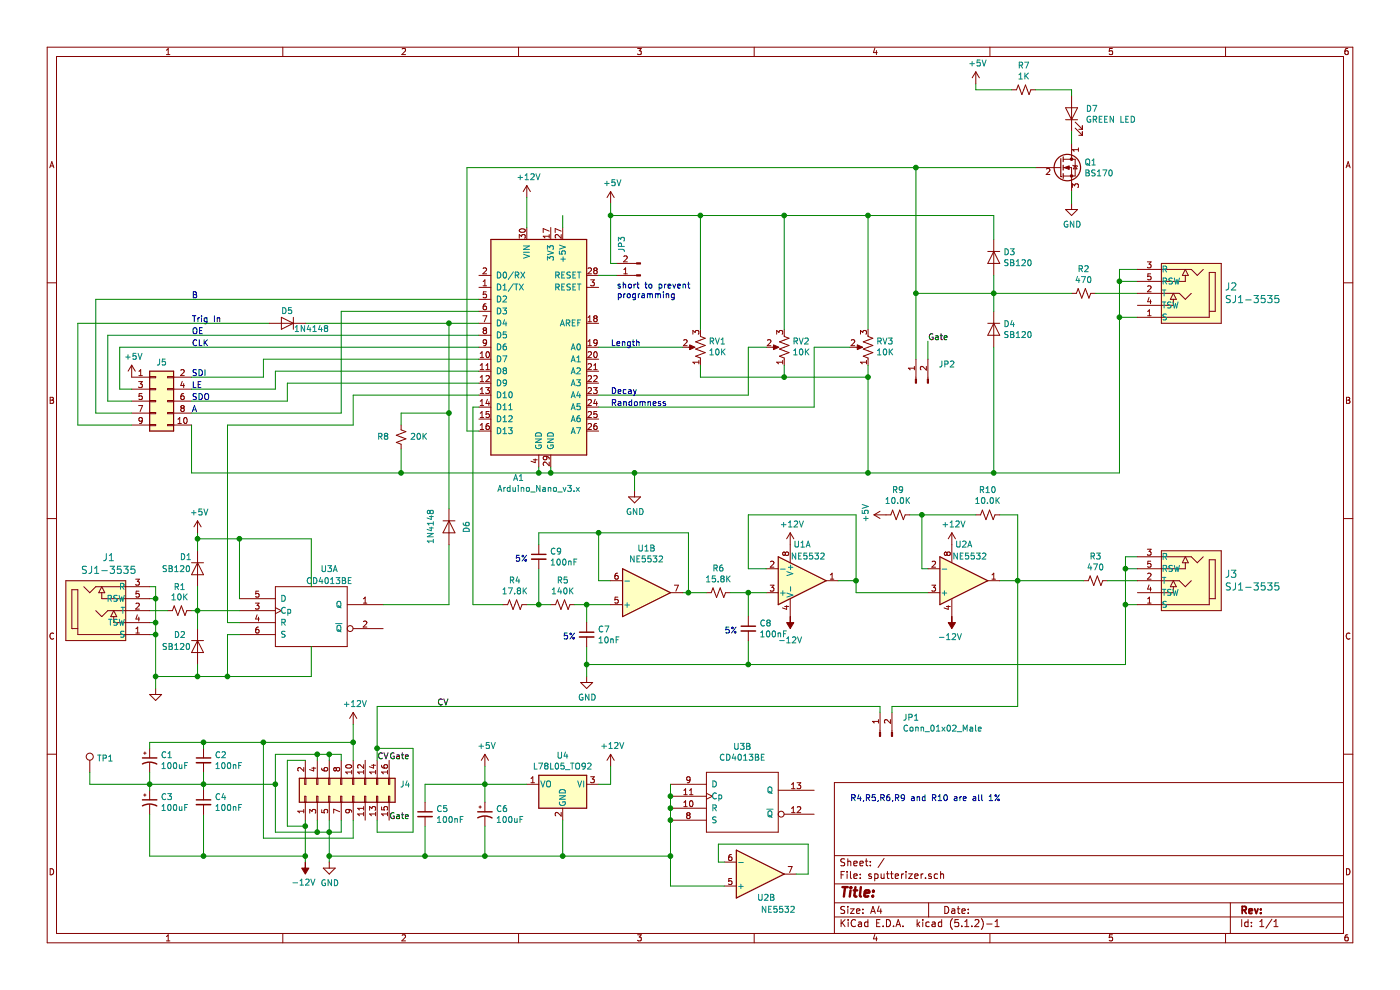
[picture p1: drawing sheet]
EESchema Schematic File Version 4
LIBS:sputterizer-cache
EELAYER 29 0
EELAYER END
$Descr A4 11693 8268
encoding utf-8
Sheet 1 1
Title ""
Date ""
Rev ""
Comp ""
Comment1 ""
Comment2 ""
Comment3 ""
Comment4 ""
$EndDescr
$Comp
L MCU_Module:Arduino_Nano_v3.x A1
U 1 1
P 4500 2900
F 0 "A1" H 4331 1811 50  0000 C CNN
F 1 "Arduino_Nano_v3.x" H 4500 1720 50  0000 C CNN
F 2 "Module:Arduino_Nano" H 4650 1950 50  0001 L CNN
F 3 "http://www.mouser.com/pdfdocs/Gravitech_Arduino_Nano3_0.pdf" H 4500 1900 50  0001 C CNN
F 4 "1050-1001-ND" H 4500 2900 50  0001 C CNN "Digi-Key Part"
	1    4500 2900
	1    0    0    -1  
$EndComp
$Comp
L Device:R_POT_US RV1
U 1 1
P 5850 2900
F 0 "RV1" H 5782 2854 50  0000 R CNN
F 1 "10K" H 5782 2945 50  0000 R CNN
F 2 "panel:Potentiometer_Bourns_PTD901_Single_Horizontal" H 5850 2900 50  0001 C CNN
F 3 "~" H 5850 2900 50  0001 C CNN
F 4 "PTD901-1015K-B103-ND" H 5850 2900 50  0001 C CNN "Digi-Key Part"
	1    5850 2900
	-1   0    0    1   
$EndComp
$Comp
L Device:R_POT_US RV2
U 1 1
P 6550 2900
F 0 "RV2" H 6482 2854 50  0000 R CNN
F 1 "10K" H 6482 2945 50  0000 R CNN
F 2 "panel:Potentiometer_Bourns_PTD901_Single_Horizontal" H 6550 2900 50  0001 C CNN
F 3 "~" H 6550 2900 50  0001 C CNN
F 4 "PTD901-1015K-B103-ND" H 6550 2900 50  0001 C CNN "Digi-Key Part"
	1    6550 2900
	-1   0    0    1   
$EndComp
$Comp
L Device:R_POT_US RV3
U 1 1
P 7250 2900
F 0 "RV3" H 7182 2854 50  0000 R CNN
F 1 "10K" H 7182 2945 50  0000 R CNN
F 2 "panel:Potentiometer_Bourns_PTD901_Single_Horizontal" H 7250 2900 50  0001 C CNN
F 3 "~" H 7250 2900 50  0001 C CNN
F 4 "PTD901-1015K-B103-ND" H 7250 2900 50  0001 C CNN "Digi-Key Part"
	1    7250 2900
	-1   0    0    1   
$EndComp
Wire Wire Line
	5000 2900 5700 2900
$Comp
L power:GND #PWR0101
U 1 1
P 5300 4100
F 0 "#PWR0101" H 5300 3850 50  0001 C CNN
F 1 "GND" H 5305 3927 50  0000 C CNN
F 2 "" H 5300 4100 50  0001 C CNN
F 3 "" H 5300 4100 50  0001 C CNN
	1    5300 4100
	1    0    0    -1  
$EndComp
Wire Wire Line
	6550 3050 6550 3150
Wire Wire Line
	6550 3150 7250 3150
Connection ~ 7250 3150
Wire Wire Line
	7250 3150 7250 3050
Wire Wire Line
	5850 3050 5850 3150
Wire Wire Line
	5850 3150 6550 3150
Connection ~ 6550 3150
Wire Wire Line
	4500 3900 4500 3950
Wire Wire Line
	4500 3950 4600 3950
Connection ~ 7250 3950
Wire Wire Line
	7250 3950 7250 3150
Wire Wire Line
	4600 3900 4600 3950
Connection ~ 4600 3950
Wire Wire Line
	4600 3950 5300 3950
Wire Wire Line
	5850 2750 5850 1800
Wire Wire Line
	5850 1800 5100 1800
Wire Wire Line
	4700 1800 4700 1900
Wire Wire Line
	6550 2750 6550 1800
Wire Wire Line
	6550 1800 5850 1800
Connection ~ 5850 1800
Wire Wire Line
	7250 1800 6550 1800
Connection ~ 6550 1800
Wire Wire Line
	7250 1800 7250 2750
Wire Wire Line
	6400 2900 6250 2900
Wire Wire Line
	6250 2900 6250 3300
Wire Wire Line
	6250 3300 5000 3300
Wire Wire Line
	7100 2900 6800 2900
Wire Wire Line
	6800 2900 6800 3400
Wire Wire Line
	6800 3400 5000 3400
$Comp
L Device:R_Small_US R1
U 1 1
P 1500 5100
F 0 "R1" V 1300 5100 50  0000 C CNN
F 1 "10K" V 1386 5100 50  0000 C CNN
F 2 "Resistor_THT:R_Axial_DIN0207_L6.3mm_D2.5mm_P10.16mm_Horizontal" H 1500 5100 50  0001 C CNN
F 3 "~" H 1500 5100 50  0001 C CNN
F 4 "CF14JT10K0CT-ND" V 1500 5100 50  0001 C CNN "Digi-Key Part"
	1    1500 5100
	0    1    1    0   
$EndComp
$Comp
L Diode:1N4148 D1
U 1 1
P 1650 4750
F 0 "D1" V 1550 4600 50  0000 L CNN
F 1 "SB120" V 1650 4450 50  0000 L CNN
F 2 "Diode_THT:D_DO-35_SOD27_P7.62mm_Horizontal" H 1650 4575 50  0001 C CNN
F 3 "https://assets.nexperia.com/documents/data-sheet/1N4148_1N4448.pdf" H 1650 4750 50  0001 C CNN
F 4 "1N4148-TPMSCT-ND" V 1650 4750 50  0001 C CNN "Digi-Key Part"
	1    1650 4750
	0    1    1    0   
$EndComp
$Comp
L Diode:1N4148 D2
U 1 1
P 1650 5400
F 0 "D2" V 1550 5200 50  0000 L CNN
F 1 "SB120" V 1650 5100 50  0000 L CNN
F 2 "Diode_THT:D_DO-35_SOD27_P7.62mm_Horizontal" H 1650 5225 50  0001 C CNN
F 3 "https://assets.nexperia.com/documents/data-sheet/1N4148_1N4448.pdf" H 1650 5400 50  0001 C CNN
F 4 "1N4148-TPMSCT-ND" V 1650 5400 50  0001 C CNN "Digi-Key Part"
	1    1650 5400
	0    1    1    0   
$EndComp
Connection ~ 4500 3950
Text Notes 5100 2900 0    50   ~ 0
Length
Text Notes 5100 3300 0    50   ~ 0
Decay
Text Notes 5100 3400 0    50   ~ 0
Randomness
Text Notes 1600 2700 0    50   ~ 0
Trig In
$Comp
L Device:R_Small_US R2
U 1 1
P 9050 2450
F 0 "R2" V 8845 2450 50  0000 C CNN
F 1 "470" V 8936 2450 50  0000 C CNN
F 2 "Resistor_THT:R_Axial_DIN0207_L6.3mm_D2.5mm_P10.16mm_Horizontal" H 9050 2450 50  0001 C CNN
F 3 "~" H 9050 2450 50  0001 C CNN
F 4 "CF14JT470RCT-ND" V 9050 2450 50  0001 C CNN "Digi-Key Part"
	1    9050 2450
	0    1    1    0   
$EndComp
Wire Wire Line
	3900 1400 7650 1400
Wire Wire Line
	7650 1400 7650 2450
Wire Wire Line
	7650 2450 8300 2450
Wire Wire Line
	9150 2450 9500 2450
Wire Wire Line
	9500 2650 9350 2650
Wire Wire Line
	9350 2650 9350 3950
Wire Wire Line
	9350 3950 8300 3950
$Comp
L Diode:1N4148 D3
U 1 1
P 8300 2150
F 0 "D3" V 8254 2229 50  0000 L CNN
F 1 "SB120" V 8345 2229 50  0000 L CNN
F 2 "Diode_THT:D_DO-35_SOD27_P7.62mm_Horizontal" H 8300 1975 50  0001 C CNN
F 3 "https://assets.nexperia.com/documents/data-sheet/1N4148_1N4448.pdf" H 8300 2150 50  0001 C CNN
F 4 "1N4148-TPMSCT-ND" V 8300 2150 50  0001 C CNN "Digi-Key Part"
	1    8300 2150
	0    1    1    0   
$EndComp
$Comp
L Diode:1N4148 D4
U 1 1
P 8300 2750
F 0 "D4" V 8254 2829 50  0000 L CNN
F 1 "SB120" V 8345 2829 50  0000 L CNN
F 2 "Diode_THT:D_DO-35_SOD27_P7.62mm_Horizontal" H 8300 2575 50  0001 C CNN
F 3 "https://assets.nexperia.com/documents/data-sheet/1N4148_1N4448.pdf" H 8300 2750 50  0001 C CNN
F 4 "1N4148-TPMSCT-ND" V 8300 2750 50  0001 C CNN "Digi-Key Part"
	1    8300 2750
	0    1    1    0   
$EndComp
Wire Wire Line
	8300 1800 8300 2000
Wire Wire Line
	8300 2300 8300 2450
Connection ~ 8300 2450
Wire Wire Line
	8300 2450 8950 2450
Wire Wire Line
	8300 2600 8300 2450
Wire Wire Line
	8300 2900 8300 3950
Connection ~ 8300 3950
Wire Wire Line
	8300 3950 7250 3950
$Comp
L Device:R_Small_US R3
U 1 1
P 9150 4850
F 0 "R3" V 8945 4850 50  0000 C CNN
F 1 "470" V 9036 4850 50  0000 C CNN
F 2 "Resistor_THT:R_Axial_DIN0207_L6.3mm_D2.5mm_P10.16mm_Horizontal" H 9150 4850 50  0001 C CNN
F 3 "~" H 9150 4850 50  0001 C CNN
F 4 "CF14JT470RCT-ND" V 9150 4850 50  0001 C CNN "Digi-Key Part"
	1    9150 4850
	0    1    1    0   
$EndComp
Wire Wire Line
	9400 5050 9400 5550
$Comp
L Amplifier_Operational:NE5532 U1
U 1 1
P 6700 4850
F 0 "U1" H 6700 4550 50  0000 C CNN
F 1 "NE5532" H 6750 4650 50  0000 C CNN
F 2 "Package_DIP:DIP-8_W7.62mm" H 6700 4850 50  0001 C CNN
F 3 "http://www.ti.com/lit/ds/symlink/ne5532.pdf" H 6700 4850 50  0001 C CNN
F 4 "296-16995-5-ND" H 6700 4850 50  0001 C CNN "Digi-Key Part"
	1    6700 4850
	1    0    0    1   
$EndComp
Wire Wire Line
	7000 4850 7150 4850
Wire Wire Line
	6400 4750 6250 4750
Wire Wire Line
	6250 4300 7150 4300
Wire Wire Line
	7150 4300 7150 4850
$Comp
L Device:R_Small_US R6
U 1 1
P 6000 4950
F 0 "R6" V 5795 4950 50  0000 C CNN
F 1 "15.8K" V 5886 4950 50  0000 C CNN
F 2 "Resistor_THT:R_Axial_DIN0207_L6.3mm_D2.5mm_P10.16mm_Horizontal" H 6000 4950 50  0001 C CNN
F 3 "~" H 6000 4950 50  0001 C CNN
F 4 "BC4574CT-ND" V 6000 4950 50  0001 C CNN "Digi-Key Part"
	1    6000 4950
	0    1    1    0   
$EndComp
Wire Wire Line
	6100 4950 6250 4950
Wire Wire Line
	5700 4950 5750 4950
Wire Wire Line
	6250 5150 6250 4950
Connection ~ 6250 4950
Wire Wire Line
	6250 4950 6400 4950
$Comp
L Device:C_Small C9
U 1 1
P 4500 4650
F 0 "C9" H 4592 4696 50  0000 L CNN
F 1 "100nF" H 4592 4605 50  0000 L CNN
F 2 "Capacitor_THT:C_Rect_L7.2mm_W2.5mm_P5.00mm_FKS2_FKP2_MKS2_MKP2" H 4500 4650 50  0001 C CNN
F 3 "https://content.kemet.com/datasheets/KEM_F3101_R82.pdf" H 4500 4650 50  0001 C CNN
F 4 "399-5444-1-ND" H 4500 4650 50  0001 C CNN "Digi-Key Part"
	1    4500 4650
	1    0    0    -1  
$EndComp
Wire Wire Line
	5100 5050 4900 5050
Wire Wire Line
	4900 5050 4900 5200
$Comp
L Device:R_Small_US R5
U 1 1
P 4700 5050
F 0 "R5" V 4495 5050 50  0000 C CNN
F 1 "140K" V 4586 5050 50  0000 C CNN
F 2 "Resistor_THT:R_Axial_DIN0207_L6.3mm_D2.5mm_P10.16mm_Horizontal" H 4700 5050 50  0001 C CNN
F 3 "~" H 4700 5050 50  0001 C CNN
F 4 "BC3995CT-ND" V 4700 5050 50  0001 C CNN "Digi-Key Part"
	1    4700 5050
	0    1    1    0   
$EndComp
$Comp
L Device:R_Small_US R4
U 1 1
P 4300 5050
F 0 "R4" V 4095 5050 50  0000 C CNN
F 1 "17.8K" V 4186 5050 50  0000 C CNN
F 2 "Resistor_THT:R_Axial_DIN0207_L6.3mm_D2.5mm_P10.16mm_Horizontal" H 4300 5050 50  0001 C CNN
F 3 "~" H 4300 5050 50  0001 C CNN
F 4 "PPC17.8KXCT-ND" V 4300 5050 50  0001 C CNN "Digi-Key Part"
	1    4300 5050
	0    1    1    0   
$EndComp
Wire Wire Line
	5750 4950 5750 4450
Wire Wire Line
	5750 4450 5000 4450
Wire Wire Line
	5000 4450 5000 4850
Wire Wire Line
	5000 4850 5100 4850
Connection ~ 5750 4950
Wire Wire Line
	5750 4950 5900 4950
Wire Wire Line
	4500 4550 4500 4450
Wire Wire Line
	4500 4450 5000 4450
Connection ~ 5000 4450
Wire Wire Line
	4400 5050 4500 5050
Wire Wire Line
	4500 4750 4500 5050
Connection ~ 4500 5050
Wire Wire Line
	4500 5050 4600 5050
Wire Wire Line
	4800 5050 4900 5050
Connection ~ 4900 5050
Wire Wire Line
	3950 5050 4200 5050
Wire Wire Line
	4900 5550 4900 5400
Wire Wire Line
	4900 5550 6250 5550
Wire Wire Line
	6250 5350 6250 5550
Connection ~ 6250 5550
$Comp
L Transistor_FET:BS170 Q1
U 1 1
P 8850 1400
F 0 "Q1" H 9056 1446 50  0000 L CNN
F 1 "BS170" H 9056 1355 50  0000 L CNN
F 2 "Package_TO_SOT_THT:TO-92L_Inline_Wide" H 9050 1325 50  0001 L CIN
F 3 "http://www.fairchildsemi.com/ds/BS/BS170.pdf" H 8850 1400 50  0001 L CNN
F 4 "BS170-D75ZCT-ND" H 8850 1400 50  0001 C CNN "Digi-Key Part"
	1    8850 1400
	1    0    0    -1  
$EndComp
Wire Wire Line
	7650 1400 8650 1400
Connection ~ 7650 1400
$Comp
L power:GND #PWR0105
U 1 1
P 8950 1700
F 0 "#PWR0105" H 8950 1450 50  0001 C CNN
F 1 "GND" H 8955 1527 50  0000 C CNN
F 2 "" H 8950 1700 50  0001 C CNN
F 3 "" H 8950 1700 50  0001 C CNN
	1    8950 1700
	1    0    0    -1  
$EndComp
Wire Wire Line
	8950 1700 8950 1600
$Comp
L Device:LED D7
U 1 1
P 8950 950
F 0 "D7" V 8989 833 50  0000 R CNN
F 1 "GREEN LED" V 8898 833 50  0000 R CNN
F 2 "LED_THT:LED_D3.0mm" H 8950 950 50  0001 C CNN
F 3 "https://katalog.we-online.de/led/datasheet/151031SS04000.pdf" H 8950 950 50  0001 C CNN
F 4 "732-5008-ND" V 8950 950 50  0001 C CNN "Digi-Key Part"
	1    8950 950 
	0    -1   -1   0   
$EndComp
$Comp
L Device:R_Small_US R7
U 1 1
P 8550 750
F 0 "R7" V 8345 750 50  0000 C CNN
F 1 "1K" V 8436 750 50  0000 C CNN
F 2 "Resistor_THT:R_Axial_DIN0207_L6.3mm_D2.5mm_P10.16mm_Horizontal" H 8550 750 50  0001 C CNN
F 3 "~" H 8550 750 50  0001 C CNN
F 4 "CF14JT1K00CT-ND" V 8550 750 50  0001 C CNN "Digi-Key Part"
	1    8550 750 
	0    1    1    0   
$EndComp
$Comp
L power:+5V #PWR0106
U 1 1
P 8150 700
F 0 "#PWR0106" H 8150 550 50  0001 C CNN
F 1 "+5V" H 8165 873 50  0000 C CNN
F 2 "" H 8150 700 50  0001 C CNN
F 3 "" H 8150 700 50  0001 C CNN
	1    8150 700 
	1    0    0    -1  
$EndComp
Wire Wire Line
	8150 700  8150 750 
Wire Wire Line
	8150 750  8450 750 
Wire Wire Line
	8650 750  8950 750 
Wire Wire Line
	8950 750  8950 800 
Wire Wire Line
	8950 1100 8950 1200
$Comp
L Connector_Generic:Conn_02x08_Odd_Even J4
U 1 1
P 2850 6650
F 0 "J4" V 2946 6162 50  0000 R CNN
F 1 "2X8 Header" V 2855 6162 50  0001 R CNN
F 2 "Connector_PinHeader_2.54mm:PinHeader_2x08_P2.54mm_Vertical" H 2850 6650 50  0001 C CNN
F 3 "~" H 2850 6650 50  0001 C CNN
F 4 "S2011EC-08-ND" V 2850 6650 50  0001 C CNN "Digi-Key Part"
	1    2850 6650
	0    -1   -1   0   
$EndComp
$Comp
L power:-12V #PWR0107
U 1 1
P 2550 7200
F 0 "#PWR0107" H 2550 7300 50  0001 C CNN
F 1 "-12V" H 2565 7373 50  0000 C CNN
F 2 "" H 2550 7200 50  0001 C CNN
F 3 "" H 2550 7200 50  0001 C CNN
	1    2550 7200
	-1   0    0    1   
$EndComp
$Comp
L power:+12V #PWR0108
U 1 1
P 2950 6050
F 0 "#PWR0108" H 2950 5900 50  0001 C CNN
F 1 "+12V" H 2965 6223 50  0000 C CNN
F 2 "" H 2950 6050 50  0001 C CNN
F 3 "" H 2950 6050 50  0001 C CNN
	1    2950 6050
	1    0    0    -1  
$EndComp
Wire Wire Line
	2550 6850 2550 6900
Wire Wire Line
	2550 6350 2400 6350
Wire Wire Line
	2400 6350 2400 6900
Wire Wire Line
	2400 6900 2550 6900
Connection ~ 2550 6900
Wire Wire Line
	2550 6900 2550 7150
Wire Wire Line
	2950 6350 2950 6200
Wire Wire Line
	2950 6850 2950 7000
Wire Wire Line
	2950 7000 2200 7000
Wire Wire Line
	2200 7000 2200 6200
Wire Wire Line
	2200 6200 2950 6200
Connection ~ 2950 6200
Wire Wire Line
	2950 6200 2950 6050
Wire Wire Line
	2850 6350 2850 6300
Wire Wire Line
	2850 6300 2750 6300
Wire Wire Line
	2750 6300 2750 6350
Wire Wire Line
	2750 6300 2650 6300
Wire Wire Line
	2650 6300 2650 6350
Connection ~ 2750 6300
Wire Wire Line
	2650 6300 2300 6300
Wire Wire Line
	2300 6300 2300 6550
Wire Wire Line
	2300 6950 2650 6950
Connection ~ 2650 6300
$Comp
L power:GND #PWR0109
U 1 1
P 2750 7200
F 0 "#PWR0109" H 2750 6950 50  0001 C CNN
F 1 "GND" H 2755 7027 50  0000 C CNN
F 2 "" H 2750 7200 50  0001 C CNN
F 3 "" H 2750 7200 50  0001 C CNN
	1    2750 7200
	1    0    0    -1  
$EndComp
Wire Wire Line
	2850 6850 2850 6950
Wire Wire Line
	2750 6850 2750 6950
Connection ~ 2750 6950
Wire Wire Line
	2850 6950 2750 6950
Wire Wire Line
	2650 6850 2650 6950
Connection ~ 2650 6950
Wire Wire Line
	2650 6950 2750 6950
$Comp
L Device:C_Small C2
U 1 1
P 1700 6350
F 0 "C2" H 1792 6396 50  0000 L CNN
F 1 "100nF" H 1792 6305 50  0000 L CNN
F 2 "Capacitor_THT:C_Rect_L7.0mm_W3.5mm_P5.00mm" H 1700 6350 50  0001 C CNN
F 3 "http://datasheets.avx.com/SR-Series.pdf" H 1700 6350 50  0001 C CNN
F 4 "478-2472-ND" H 1700 6350 50  0001 C CNN "Digi-Key Part"
	1    1700 6350
	1    0    0    -1  
$EndComp
$Comp
L Device:CP1_Small C6
U 1 1
P 4050 6800
F 0 "C6" H 4141 6846 50  0000 L CNN
F 1 "100uF" H 4141 6755 50  0000 L CNN
F 2 "Capacitor_THT:CP_Radial_D8.0mm_P3.50mm" H 4050 6800 50  0001 C CNN
F 3 "~" H 4050 6800 50  0001 C CNN
F 4 "1189-3982-ND" H 4050 6800 50  0001 C CNN "Digi-Key Part"
	1    4050 6800
	1    0    0    -1  
$EndComp
$Comp
L Device:CP1_Small C1
U 1 1
P 1250 6350
F 0 "C1" H 1341 6396 50  0000 L CNN
F 1 "100uF" H 1341 6305 50  0000 L CNN
F 2 "Capacitor_THT:CP_Radial_D8.0mm_P3.50mm" H 1250 6350 50  0001 C CNN
F 3 "http://www.rubycon.co.jp/en/catalog/e_pdfs/aluminum/e_ml.pdf" H 1250 6350 50  0001 C CNN
F 4 "1189-3982-ND" H 1250 6350 50  0001 C CNN "Digi-Key Part"
	1    1250 6350
	1    0    0    -1  
$EndComp
$Comp
L Device:CP1_Small C3
U 1 1
P 1250 6700
F 0 "C3" H 1341 6746 50  0000 L CNN
F 1 "100uF" H 1341 6655 50  0000 L CNN
F 2 "Capacitor_THT:CP_Radial_D8.0mm_P3.50mm" H 1250 6700 50  0001 C CNN
F 3 "~" H 1250 6700 50  0001 C CNN
F 4 "1189-3982-ND" H 1250 6700 50  0001 C CNN "Digi-Key Part"
	1    1250 6700
	1    0    0    -1  
$EndComp
Wire Wire Line
	1250 6250 1250 6200
Wire Wire Line
	1250 6200 1700 6200
Connection ~ 2200 6200
Wire Wire Line
	1700 6250 1700 6200
Connection ~ 1700 6200
Wire Wire Line
	1700 6200 2200 6200
Wire Wire Line
	1250 6450 1250 6550
Wire Wire Line
	1700 6450 1700 6550
Wire Wire Line
	1250 6800 1250 7150
Wire Wire Line
	1250 7150 1700 7150
Connection ~ 2550 7150
Wire Wire Line
	2550 7150 2550 7200
Wire Wire Line
	1700 6800 1700 7150
Connection ~ 1700 7150
Wire Wire Line
	1700 7150 2550 7150
Wire Wire Line
	1250 6550 1700 6550
Connection ~ 1250 6550
Wire Wire Line
	1250 6550 1250 6600
Connection ~ 1700 6550
Wire Wire Line
	1700 6550 1700 6600
Wire Wire Line
	2300 6550 1700 6550
Connection ~ 2300 6550
Wire Wire Line
	2300 6550 2300 6950
Wire Wire Line
	3550 6550 3550 6700
Wire Wire Line
	3550 6550 4050 6550
Wire Wire Line
	4050 6550 4050 6700
Wire Wire Line
	3550 7150 3550 6900
Wire Wire Line
	3550 7150 4050 7150
Wire Wire Line
	4050 7150 4050 6900
$Comp
L Device:R_Small_US R8
U 1 1
P 3350 3650
F 0 "R8" H 3500 3650 50  0000 C CNN
F 1 "20K" H 3200 3650 50  0000 C CNN
F 2 "Resistor_THT:R_Axial_DIN0207_L6.3mm_D2.5mm_P10.16mm_Horizontal" H 3350 3650 50  0001 C CNN
F 3 "~" H 3350 3650 50  0001 C CNN
F 4 "CF14JT20K0CT-ND" V 3350 3650 50  0001 C CNN "Digi-Key Part"
	1    3350 3650
	-1   0    0    1   
$EndComp
$Comp
L Connector_Generic:Conn_02x05_Odd_Even J5
U 1 1
P 1300 3350
F 0 "J5" H 1350 3675 50  0000 C CNN
F 1 "Conn_02x05_Odd_Even" H 1350 3676 50  0001 C CNN
F 2 "Connector_PinHeader_2.54mm:PinHeader_2x05_P2.54mm_Vertical" H 1300 3350 50  0001 C CNN
F 3 "https://cdn.amphenol-icc.com/media/wysiwyg/files/drawing/67996.pdf" H 1300 3350 50  0001 C CNN
F 4 "609-3236-ND" H 1300 3350 50  0001 C CNN "Digi-Key Part"
	1    1300 3350
	1    0    0    -1  
$EndComp
$Comp
L power:+5V #PWR0104
U 1 1
P 1100 3150
F 0 "#PWR0104" H 1100 3000 50  0001 C CNN
F 1 "+5V" H 1115 3323 50  0000 C CNN
F 2 "" H 1100 3150 50  0001 C CNN
F 3 "" H 1100 3150 50  0001 C CNN
	1    1100 3150
	1    0    0    -1  
$EndComp
Wire Wire Line
	1600 3950 1600 3550
Wire Wire Line
	1100 3450 800  3450
Wire Wire Line
	1600 3450 2850 3450
Wire Wire Line
	4000 2600 2850 2600
Wire Wire Line
	2850 2600 2850 3450
Wire Wire Line
	650  3550 1100 3550
Wire Wire Line
	800  3450 800  2500
Wire Wire Line
	1100 3350 900  3350
Wire Wire Line
	900  3350 900  2800
Wire Wire Line
	900  2800 4000 2800
Wire Wire Line
	1100 3250 1000 3250
Wire Wire Line
	1000 3250 1000 2900
Wire Wire Line
	1000 2900 4000 2900
Wire Wire Line
	1600 3150 2200 3150
Wire Wire Line
	2200 3150 2200 3000
Wire Wire Line
	2200 3000 4000 3000
Wire Wire Line
	1600 3250 2300 3250
Wire Wire Line
	2300 3250 2300 3100
Wire Wire Line
	2300 3100 4000 3100
Wire Wire Line
	3900 1400 3900 3600
Wire Wire Line
	3900 3600 4000 3600
Wire Wire Line
	1600 3350 2400 3350
Wire Wire Line
	2400 3350 2400 3200
Wire Wire Line
	2400 3200 4000 3200
Wire Wire Line
	3950 3400 3950 5050
Wire Wire Line
	800  2500 4000 2500
$Comp
L Device:C_Small C4
U 1 1
P 1700 6700
F 0 "C4" H 1792 6746 50  0000 L CNN
F 1 "100nF" H 1792 6655 50  0000 L CNN
F 2 "Capacitor_THT:C_Rect_L7.0mm_W3.5mm_P5.00mm" H 1700 6700 50  0001 C CNN
F 3 "http://datasheets.avx.com/SR-Series.pdf" H 1700 6700 50  0001 C CNN
F 4 "478-2472-ND" H 1700 6700 50  0001 C CNN "Digi-Key Part"
	1    1700 6700
	1    0    0    -1  
$EndComp
$Comp
L Device:C_Small C5
U 1 1
P 3550 6800
F 0 "C5" H 3642 6846 50  0000 L CNN
F 1 "100nF" H 3642 6755 50  0000 L CNN
F 2 "Capacitor_THT:C_Rect_L7.0mm_W3.5mm_P5.00mm" H 3550 6800 50  0001 C CNN
F 3 "http://datasheets.avx.com/SR-Series.pdf" H 3550 6800 50  0001 C CNN
F 4 "478-2472-ND" H 3550 6800 50  0001 C CNN "Digi-Key Part"
	1    3550 6800
	1    0    0    -1  
$EndComp
Text Notes 1600 3150 0    50   ~ 0
SDI
Text Notes 1600 3250 0    50   ~ 0
LE
Text Notes 1600 3350 0    50   ~ 0
SDO
Text Notes 1600 3450 0    50   ~ 0
A
Text Notes 1600 2500 0    50   ~ 0
B
Text Notes 1600 2800 0    50   ~ 0
OE
Text Notes 1600 2900 0    50   ~ 0
CLK
$Comp
L Device:C_Small C7
U 1 1
P 4900 5300
F 0 "C7" H 4992 5346 50  0000 L CNN
F 1 "10nF" H 4992 5255 50  0000 L CNN
F 2 "Capacitor_THT:C_Rect_L7.2mm_W2.5mm_P5.00mm_FKS2_FKP2_MKS2_MKP2" H 4900 5300 50  0001 C CNN
F 3 "https://content.kemet.com/datasheets/KEM_F3101_R82.pdf" H 4900 5300 50  0001 C CNN
F 4 "399-5450-1-ND" H 4900 5300 50  0001 C CNN "Digi-Key Part"
	1    4900 5300
	1    0    0    -1  
$EndComp
$Comp
L Device:C_Small C8
U 1 1
P 6250 5250
F 0 "C8" H 6342 5296 50  0000 L CNN
F 1 "100nF" H 6342 5205 50  0000 L CNN
F 2 "Capacitor_THT:C_Rect_L7.2mm_W2.5mm_P5.00mm_FKS2_FKP2_MKS2_MKP2" H 6250 5250 50  0001 C CNN
F 3 "https://content.kemet.com/datasheets/KEM_F3101_R82.pdf" H 6250 5250 50  0001 C CNN
F 4 "399-5444-1-ND" H 6250 5250 50  0001 C CNN "Digi-Key Part"
	1    6250 5250
	1    0    0    -1  
$EndComp
$Comp
L Amplifier_Operational:NE5532 U1
U 2 1
P 5400 4950
F 0 "U1" H 5400 4583 50  0000 C CNN
F 1 "NE5532" H 5400 4674 50  0000 C CNN
F 2 "Package_DIP:DIP-8_W7.62mm" H 5400 4950 50  0001 C CNN
F 3 "http://www.ti.com/lit/ds/symlink/ne5532.pdf" H 5400 4950 50  0001 C CNN
F 4 "296-16995-5-ND" H 5400 4950 50  0001 C CNN "Digi-Key Part"
	2    5400 4950
	1    0    0    1   
$EndComp
$Comp
L Amplifier_Operational:NE5532 U1
U 3 1
P 6700 4850
F 0 "U1" H 6800 4750 50  0001 L CNN
F 1 "NE5532" H 6850 4600 50  0001 L CNN
F 2 "" H 6700 4850 50  0001 C CNN
F 3 "http://www.ti.com/lit/ds/symlink/ne5532.pdf" H 6700 4850 50  0001 C CNN
	3    6700 4850
	1    0    0    -1  
$EndComp
$Comp
L power:+12V #PWR0112
U 1 1
P 6600 4550
F 0 "#PWR0112" H 6600 4400 50  0001 C CNN
F 1 "+12V" H 6615 4723 50  0000 C CNN
F 2 "" H 6600 4550 50  0001 C CNN
F 3 "" H 6600 4550 50  0001 C CNN
	1    6600 4550
	1    0    0    -1  
$EndComp
$Comp
L power:-12V #PWR0113
U 1 1
P 6600 5150
F 0 "#PWR0113" H 6600 5250 50  0001 C CNN
F 1 "-12V" H 6600 5350 50  0000 C CNN
F 2 "" H 6600 5150 50  0001 C CNN
F 3 "" H 6600 5150 50  0001 C CNN
	1    6600 5150
	-1   0    0    1   
$EndComp
Wire Wire Line
	6250 4300 6250 4750
$Comp
L Device:R_Small_US R10
U 1 1
P 8250 4300
F 0 "R10" V 8455 4300 50  0000 C CNN
F 1 "10.0K" V 8364 4300 50  0000 C CNN
F 2 "Resistor_THT:R_Axial_DIN0207_L6.3mm_D2.5mm_P10.16mm_Horizontal" H 8250 4300 50  0001 C CNN
F 3 "~" H 8250 4300 50  0001 C CNN
F 4 "BC3326CT-ND" V 8250 4300 50  0001 C CNN "Digi-Key Part"
	1    8250 4300
	0    -1   -1   0   
$EndComp
$Comp
L Device:R_Small_US R9
U 1 1
P 7500 4300
F 0 "R9" V 7705 4300 50  0000 C CNN
F 1 "10.0K" V 7614 4300 50  0000 C CNN
F 2 "Resistor_THT:R_Axial_DIN0207_L6.3mm_D2.5mm_P10.16mm_Horizontal" H 7500 4300 50  0001 C CNN
F 3 "~" H 7500 4300 50  0001 C CNN
F 4 "BC3326CT-ND" V 7500 4300 50  0001 C CNN "Digi-Key Part"
	1    7500 4300
	0    -1   -1   0   
$EndComp
Wire Wire Line
	7600 4300 7700 4300
Wire Wire Line
	8350 4300 8500 4300
Wire Wire Line
	8500 4300 8500 4850
Wire Wire Line
	8500 4850 8350 4850
Connection ~ 8500 4850
Wire Wire Line
	7150 4850 7150 4950
Wire Wire Line
	7150 4950 7750 4950
Connection ~ 7150 4850
Wire Wire Line
	7750 4750 7700 4750
Wire Wire Line
	7700 4750 7700 4300
Connection ~ 7700 4300
Wire Wire Line
	7700 4300 8150 4300
$Comp
L power:+5V #PWR01
U 1 1
P 7400 4300
F 0 "#PWR01" H 7400 4150 50  0001 C CNN
F 1 "+5V" H 7415 4473 50  0000 C CNN
F 2 "" H 7400 4300 50  0001 C CNN
F 3 "" H 7400 4300 50  0001 C CNN
	1    7400 4300
	0    -1   -1   0   
$EndComp
Wire Wire Line
	5300 4100 5300 3950
Connection ~ 5300 3950
Wire Wire Line
	5300 3950 7250 3950
$Comp
L Amplifier_Operational:NE5532 U2
U 3 1
P 8050 4850
F 0 "U2" H 8008 4896 50  0001 L CNN
F 1 "NE5532" H 8008 4850 50  0001 L CNN
F 2 "" H 8050 4850 50  0001 C CNN
F 3 "http://www.ti.com/lit/ds/symlink/ne5532.pdf" H 8050 4850 50  0001 C CNN
F 4 "" H 8050 4850 50  0001 C CNN "Digi-Key Part"
	3    8050 4850
	1    0    0    -1  
$EndComp
$Comp
L power:+12V #PWR0114
U 1 1
P 7950 4550
F 0 "#PWR0114" H 7950 4400 50  0001 C CNN
F 1 "+12V" H 7965 4723 50  0000 C CNN
F 2 "" H 7950 4550 50  0001 C CNN
F 3 "" H 7950 4550 50  0001 C CNN
	1    7950 4550
	1    0    0    -1  
$EndComp
$Comp
L power:-12V #PWR0115
U 1 1
P 7950 5150
F 0 "#PWR0115" H 7950 5250 50  0001 C CNN
F 1 "-12V" H 7965 5323 50  0000 C CNN
F 2 "" H 7950 5150 50  0001 C CNN
F 3 "" H 7950 5150 50  0001 C CNN
	1    7950 5150
	-1   0    0    1   
$EndComp
$Comp
L Amplifier_Operational:NE5532 U2
U 2 1
P 6350 7300
F 0 "U2" H 6400 7500 50  0000 C CNN
F 1 "NE5532" H 6500 7600 50  0000 C CNN
F 2 "" H 6350 7300 50  0001 C CNN
F 3 "http://www.ti.com/lit/ds/symlink/ne5532.pdf" H 6350 7300 50  0001 C CNN
	2    6350 7300
	1    0    0    1   
$EndComp
$Comp
L Amplifier_Operational:NE5532 U2
U 1 1
P 8050 4850
F 0 "U2" H 8050 4550 50  0000 C CNN
F 1 "NE5532" H 8100 4650 50  0000 C CNN
F 2 "Package_DIP:DIP-8_W7.62mm" H 8050 4850 50  0001 C CNN
F 3 "http://www.ti.com/lit/ds/symlink/ne5532.pdf" H 8050 4850 50  0001 C CNN
F 4 "296-16995-5-ND" H 8050 4850 50  0001 C CNN "Digi-Key Part"
	1    8050 4850
	1    0    0    1   
$EndComp
$Comp
L Connector:Conn_01x02_Male JP1
U 1 1
P 7350 6150
F 0 "JP1" V 7504 5962 50  0000 R CNN
F 1 "Conn_01x02_Male" V 7413 5962 50  0000 R CNN
F 2 "Connector_PinHeader_2.54mm:PinHeader_1x02_P2.54mm_Vertical" H 7350 6150 50  0001 C CNN
F 3 "~" H 7350 6150 50  0001 C CNN
F 4 "952-2261-ND" V 7350 6150 50  0001 C CNN "Digi-Key Part"
	1    7350 6150
	0    -1   -1   0   
$EndComp
Wire Wire Line
	7450 5950 7450 5900
Wire Wire Line
	7450 5900 8500 5900
Wire Wire Line
	8500 5900 8500 4850
$Comp
L Connector:Conn_01x02_Male JP2
U 1 1
P 7650 3200
F 0 "JP2" V 7804 3012 50  0000 R CNN
F 1 "Conn_01x02_Male" V 7713 3012 50  0001 R CNN
F 2 "Connector_PinHeader_2.54mm:PinHeader_1x02_P2.54mm_Vertical" H 7650 3200 50  0001 C CNN
F 3 "~" H 7650 3200 50  0001 C CNN
F 4 "952-2261-ND" V 7650 3200 50  0001 C CNN "Digi-Key Part"
	1    7650 3200
	0    -1   -1   0   
$EndComp
Wire Wire Line
	7650 2450 7650 3000
Connection ~ 7650 2450
Wire Wire Line
	7750 2850 7750 3000
Text Label 7750 2850 0    50   ~ 0
Gate
Text Label 3250 6350 0    50   ~ 0
Gate
Text Label 3250 6850 0    50   ~ 0
Gate
Text Label 3650 5900 0    50   ~ 0
CV
Text Label 3150 6350 0    50   ~ 0
CV
Wire Wire Line
	3950 3400 4000 3400
$Comp
L Connector:TestPoint TP1
U 1 1
P 750 6450
F 0 "TP1" H 808 6568 50  0000 L CNN
F 1 "TestPoint" H 808 6477 50  0001 L CNN
F 2 "TestPoint:TestPoint_Keystone_5005-5009_Compact" H 950 6450 50  0001 C CNN
F 3 "~" H 950 6450 50  0001 C CNN
F 4 "36-5006-ND" H 750 6450 50  0001 C CNN "Digi-Key Part"
	1    750  6450
	1    0    0    -1  
$EndComp
Wire Wire Line
	750  6450 750  6550
Wire Wire Line
	750  6550 1250 6550
$Comp
L Connector:Conn_01x02_Male JP3
U 1 1
P 5350 2300
F 0 "JP3" V 5504 2112 50  0000 R CNN
F 1 "Conn_01x02_Male" V 5413 2112 50  0001 R CNN
F 2 "Connector_PinHeader_2.54mm:PinHeader_1x02_P2.54mm_Vertical" H 5350 2300 50  0001 C CNN
F 3 "~" H 5350 2300 50  0001 C CNN
F 4 "952-2261-ND" V 5350 2300 50  0001 C CNN "Digi-Key Part"
	1    5350 2300
	-1   0    0    1   
$EndComp
Wire Wire Line
	5100 1800 5100 2200
Wire Wire Line
	5100 2200 5150 2200
Text Notes 5150 2500 0    50   ~ 0
short to prevent \nprogramming
$Comp
L power:+12V #PWR02
U 1 1
P 4400 1650
F 0 "#PWR02" H 4400 1500 50  0001 C CNN
F 1 "+12V" H 4415 1823 50  0000 C CNN
F 2 "" H 4400 1650 50  0001 C CNN
F 3 "" H 4400 1650 50  0001 C CNN
	1    4400 1650
	1    0    0    -1  
$EndComp
$Comp
L power:+5V #PWR0116
U 1 1
P 4050 6400
F 0 "#PWR0116" H 4050 6250 50  0001 C CNN
F 1 "+5V" H 4065 6573 50  0000 C CNN
F 2 "" H 4050 6400 50  0001 C CNN
F 3 "" H 4050 6400 50  0001 C CNN
	1    4050 6400
	1    0    0    -1  
$EndComp
Wire Wire Line
	4050 6400 4050 6550
Connection ~ 4050 6550
Wire Wire Line
	5000 2300 5150 2300
Wire Wire Line
	6250 5550 9400 5550
Wire Wire Line
	8500 4850 9050 4850
Wire Wire Line
	4400 1650 4400 1900
Text Notes 4300 4700 0    50   ~ 0
5%
Text Notes 4700 5350 0    50   ~ 0
5%
Text Notes 6050 5300 0    50   ~ 0
5%
Text Notes 7100 6700 0    50   ~ 0
R4,R5,R6,R9 and R10 are all 1%
$Comp
L power:GND #PWR07
U 1 1
P 4900 5650
F 0 "#PWR07" H 4900 5400 50  0001 C CNN
F 1 "GND" H 4905 5477 50  0000 C CNN
F 2 "" H 4900 5650 50  0001 C CNN
F 3 "" H 4900 5650 50  0001 C CNN
	1    4900 5650
	1    0    0    -1  
$EndComp
Wire Wire Line
	4900 5650 4900 5550
Connection ~ 4900 5550
Wire Wire Line
	1600 3950 3350 3950
Wire Wire Line
	3750 4250 3750 3450
Wire Wire Line
	1250 5200 1300 5200
Wire Wire Line
	1250 5300 1300 5300
Wire Wire Line
	1300 5300 1300 5200
Connection ~ 1300 5200
Wire Wire Line
	1250 4900 1300 4900
Wire Wire Line
	1300 4900 1300 5000
Wire Wire Line
	1250 5000 1300 5000
Connection ~ 1300 5000
Wire Wire Line
	1300 5000 1300 5200
$Comp
L power:GND #PWR03
U 1 1
P 1300 5750
F 0 "#PWR03" H 1300 5500 50  0001 C CNN
F 1 "GND" H 1305 5577 50  0001 C CNN
F 2 "" H 1300 5750 50  0001 C CNN
F 3 "" H 1300 5750 50  0001 C CNN
	1    1300 5750
	1    0    0    -1  
$EndComp
Connection ~ 3750 2700
Wire Wire Line
	3750 2700 4000 2700
Wire Wire Line
	650  2700 2250 2700
Wire Wire Line
	1250 5100 1400 5100
Wire Wire Line
	1600 5100 1650 5100
Wire Wire Line
	1300 5300 1300 5650
Connection ~ 1300 5300
Wire Wire Line
	1650 4900 1650 5100
Connection ~ 1650 5100
Wire Wire Line
	1650 4450 1650 4500
Wire Wire Line
	1650 5250 1650 5100
Wire Wire Line
	1650 5550 1650 5650
Wire Wire Line
	1650 5650 1300 5650
Connection ~ 1300 5650
Wire Wire Line
	1300 5650 1300 5750
$Comp
L power:+5V #PWR04
U 1 1
P 1650 4450
F 0 "#PWR04" H 1650 4300 50  0001 C CNN
F 1 "+5V" H 1665 4623 50  0000 C CNN
F 2 "" H 1650 4450 50  0001 C CNN
F 3 "" H 1650 4450 50  0001 C CNN
	1    1650 4450
	1    0    0    -1  
$EndComp
$Comp
L 4xxx_IEEE:4013 U3
U 1 1
P 2600 5150
F 0 "U3" H 2750 5550 50  0000 C CNN
F 1 "CD4013BE" H 2750 5450 50  0000 C CNN
F 2 "Package_DIP:DIP-14_W7.62mm_Socket" H 2600 5150 50  0001 C CNN
F 3 "" H 2600 5150 50  0001 C CNN
F 4 "296-2033-5-ND" H 2600 5150 50  0001 C CNN "Digi-Key Part"
	1    2600 5150
	1    0    0    -1  
$EndComp
Wire Wire Line
	2600 4500 2600 4900
Connection ~ 1650 4500
Wire Wire Line
	1650 4500 1650 4600
Wire Wire Line
	1650 5650 1900 5650
Wire Wire Line
	2600 5650 2600 5400
Connection ~ 1650 5650
Wire Wire Line
	2000 5000 2000 4500
Wire Wire Line
	1650 4500 2000 4500
Connection ~ 2000 4500
Wire Wire Line
	2000 4500 2600 4500
Wire Wire Line
	2000 5100 1650 5100
Wire Wire Line
	2000 5200 1900 5200
Wire Wire Line
	1900 5200 1900 3550
Wire Wire Line
	1900 3550 2950 3550
Wire Wire Line
	2950 3550 2950 3300
Wire Wire Line
	2950 3300 4000 3300
Wire Wire Line
	2000 5300 1900 5300
Wire Wire Line
	1900 5300 1900 5650
Connection ~ 1900 5650
Wire Wire Line
	1900 5650 2600 5650
Wire Wire Line
	3200 5050 3750 5050
Wire Wire Line
	3750 5050 3750 4550
$Comp
L 4xxx_IEEE:4013 U3
U 2 1
P 6200 6700
F 0 "U3" H 6200 7166 50  0000 C CNN
F 1 "CD4013BE" H 6200 7075 50  0000 C CNN
F 2 "Package_DIP:DIP-14_W7.62mm_Socket" H 6200 6700 50  0001 C CNN
F 3 "" H 6200 6700 50  0001 C CNN
	2    6200 6700
	1    0    0    -1  
$EndComp
Wire Wire Line
	3150 6350 3150 6250
Wire Wire Line
	3150 5900 7350 5900
Wire Wire Line
	7350 5900 7350 5950
Wire Wire Line
	2750 6950 2750 7150
Wire Wire Line
	2750 7150 3550 7150
Connection ~ 2750 7150
Wire Wire Line
	2750 7150 2750 7200
Connection ~ 3550 7150
$Comp
L Regulator_Linear:L78L05_TO92 U4
U 1 1
P 4700 6550
F 0 "U4" H 4700 6792 50  0000 C CNN
F 1 "L78L05_TO92" H 4700 6701 50  0000 C CNN
F 2 "Package_TO_SOT_THT:TO-92L_Inline_Wide" H 4700 6775 50  0001 C CIN
F 3 "http://www.st.com/content/ccc/resource/technical/document/datasheet/15/55/e5/aa/23/5b/43/fd/CD00000446.pdf/files/CD00000446.pdf/jcr:content/translations/en.CD00000446.pdf" H 4700 6500 50  0001 C CNN
F 4 "MC78L05BP-APMSCT-ND" H 4700 6550 50  0001 C CNN "Digi-Key Part"
	1    4700 6550
	-1   0    0    -1  
$EndComp
Wire Wire Line
	3350 3550 3350 3450
Wire Wire Line
	3350 3450 3750 3450
Connection ~ 3750 3450
Wire Wire Line
	3750 3450 3750 2700
Wire Wire Line
	3350 3750 3350 3950
Connection ~ 3350 3950
Wire Wire Line
	3350 3950 4500 3950
Wire Wire Line
	2550 2700 3750 2700
Wire Wire Line
	650  2700 650  3550
Wire Wire Line
	4400 6550 4050 6550
Wire Wire Line
	4700 6850 4700 7150
Wire Wire Line
	4700 7150 4050 7150
Connection ~ 4050 7150
$Comp
L power:+12V #PWR05
U 1 1
P 5100 6400
F 0 "#PWR05" H 5100 6250 50  0001 C CNN
F 1 "+12V" H 5115 6573 50  0000 C CNN
F 2 "" H 5100 6400 50  0001 C CNN
F 3 "" H 5100 6400 50  0001 C CNN
	1    5100 6400
	1    0    0    -1  
$EndComp
Wire Wire Line
	5100 6400 5100 6550
Wire Wire Line
	5100 6550 5000 6550
$Comp
L power:+5V #PWR06
U 1 1
P 5100 1700
F 0 "#PWR06" H 5100 1550 50  0001 C CNN
F 1 "+5V" H 5115 1873 50  0000 C CNN
F 2 "" H 5100 1700 50  0001 C CNN
F 3 "" H 5100 1700 50  0001 C CNN
	1    5100 1700
	1    0    0    -1  
$EndComp
Wire Wire Line
	6650 7300 6750 7300
Wire Wire Line
	6750 7300 6750 7050
Wire Wire Line
	6750 7050 6000 7050
Wire Wire Line
	6000 7050 6000 7200
Wire Wire Line
	6000 7200 6050 7200
Wire Wire Line
	4700 7150 5600 7150
Wire Wire Line
	5600 7150 5600 6850
Connection ~ 4700 7150
Wire Wire Line
	5600 6850 5600 6750
Connection ~ 5600 6850
Wire Wire Line
	5600 6650 5600 6550
Wire Wire Line
	5600 7150 5600 7400
Wire Wire Line
	5600 7400 6050 7400
Connection ~ 5600 7150
Wire Wire Line
	5600 6750 5600 6650
Connection ~ 5600 6750
Connection ~ 5600 6650
Wire Wire Line
	9350 2250 9500 2250
Connection ~ 9350 2650
Wire Wire Line
	9500 2350 9350 2350
Connection ~ 9350 2350
Wire Wire Line
	9350 2350 9350 2250
Wire Wire Line
	9350 2350 9350 2650
Wire Wire Line
	9400 5050 9500 5050
Wire Wire Line
	9250 4850 9500 4850
Wire Wire Line
	9500 4650 9400 4650
Wire Wire Line
	9400 4650 9400 4750
Connection ~ 9400 5050
Wire Wire Line
	9500 4750 9400 4750
Connection ~ 9400 4750
Wire Wire Line
	9400 4750 9400 5050
$Comp
L sputterizer-rescue:SJ1-3535-sputterer J1
U 1 1
P 850 5100
F 0 "J1" H 908 5547 60  0000 C CNN
F 1 "SJ1-3535" H 908 5441 60  0000 C CNN
F 2 "sputterizer:Jack_3.5mm_CUI_SJ1-3535NG_Horizontal_RectangularHoles" H 1050 5300 60  0001 L CNN
F 3 "http://www.switchcraft.com/Drawings/ra49b_Series_cd.pdf" H 1050 5400 60  0001 L CNN
F 4 "CP1-3535-ND" H 1050 5500 60  0001 L CNN "Digi-Key Part"
F 5 "SJ1-3535" H 1050 5600 60  0001 L CNN "MPN"
F 6 "Connectors, Interconnects" H 1050 5700 60  0001 L CNN "Category"
F 7 "Barrel - Audio Connectors" H 1050 5800 60  0001 L CNN "Family"
F 8 "http://www.switchcraft.com/Drawings/ra49b_Series_cd.pdf" H 1050 5900 60  0001 L CNN "DK_Datasheet_Link"
F 9 "/product-detail/en/switchcraft-inc/RA49B14B/SC2030-ND/1288995" H 1050 6000 60  0001 L CNN "DK_Detail_Page"
F 10 "CONN JACK STEREO 3.5MM R/A SW" H 1050 6100 60  0001 L CNN "Description"
F 11 "CUI" H 1050 6200 60  0001 L CNN "Manufacturer"
F 12 "Active" H 1050 6300 60  0001 L CNN "Status"
	1    850  5100
	1    0    0    -1  
$EndComp
$Comp
L sputterizer-rescue:SJ1-3535-sputterer J2
U 1 1
P 9900 2450
F 0 "J2" H 9572 2508 60  0000 R CNN
F 1 "SJ1-3535" H 9572 2402 60  0000 R CNN
F 2 "sputterizer:Jack_3.5mm_CUI_SJ1-3535NG_Horizontal_RectangularHoles" H 10100 2650 60  0001 L CNN
F 3 "http://www.switchcraft.com/Drawings/ra49b_Series_cd.pdf" H 10100 2750 60  0001 L CNN
F 4 "CP1-3535-ND" H 10100 2850 60  0001 L CNN "Digi-Key Part"
F 5 "SJ1-3535" H 10100 2950 60  0001 L CNN "MPN"
F 6 "Connectors, Interconnects" H 10100 3050 60  0001 L CNN "Category"
F 7 "Barrel - Audio Connectors" H 10100 3150 60  0001 L CNN "Family"
F 8 "http://www.switchcraft.com/Drawings/ra49b_Series_cd.pdf" H 10100 3250 60  0001 L CNN "DK_Datasheet_Link"
F 9 "/product-detail/en/switchcraft-inc/RA49B14B/SC2030-ND/1288995" H 10100 3350 60  0001 L CNN "DK_Detail_Page"
F 10 "CONN JACK STEREO 3.5MM R/A SW" H 10100 3450 60  0001 L CNN "Description"
F 11 "CUI" H 10100 3550 60  0001 L CNN "Manufacturer"
F 12 "Active" H 10100 3650 60  0001 L CNN "Status"
	1    9900 2450
	-1   0    0    -1  
$EndComp
$Comp
L sputterizer-rescue:SJ1-3535-sputterer J3
U 1 1
P 9900 4850
F 0 "J3" H 9572 4908 60  0000 R CNN
F 1 "SJ1-3535" H 9572 4802 60  0000 R CNN
F 2 "sputterizer:Jack_3.5mm_CUI_SJ1-3535NG_Horizontal_RectangularHoles" H 10100 5050 60  0001 L CNN
F 3 "http://www.switchcraft.com/Drawings/ra49b_Series_cd.pdf" H 10100 5150 60  0001 L CNN
F 4 "CP1-3535-ND" H 10100 5250 60  0001 L CNN "Digi-Key Part"
F 5 "SJ1-3535" H 10100 5350 60  0001 L CNN "MPN"
F 6 "Connectors, Interconnects" H 10100 5450 60  0001 L CNN "Category"
F 7 "Barrel - Audio Connectors" H 10100 5550 60  0001 L CNN "Family"
F 8 "http://www.switchcraft.com/Drawings/ra49b_Series_cd.pdf" H 10100 5650 60  0001 L CNN "DK_Datasheet_Link"
F 9 "/product-detail/en/switchcraft-inc/RA49B14B/SC2030-ND/1288995" H 10100 5750 60  0001 L CNN "DK_Detail_Page"
F 10 "CONN JACK STEREO 3.5MM R/A SW" H 10100 5850 60  0001 L CNN "Description"
F 11 "CUI" H 10100 5950 60  0001 L CNN "Manufacturer"
F 12 "Active" H 10100 6050 60  0001 L CNN "Status"
	1    9900 4850
	-1   0    0    -1  
$EndComp
Wire Wire Line
	8300 1800 7250 1800
Connection ~ 7250 1800
Wire Wire Line
	5100 1700 5100 1800
Connection ~ 5100 1800
Wire Wire Line
	3150 6850 3150 6950
Wire Wire Line
	3150 6950 3450 6950
Wire Wire Line
	3450 6950 3450 6250
Wire Wire Line
	3450 6250 3150 6250
Connection ~ 3150 6250
Wire Wire Line
	3150 6250 3150 5900
$Comp
L Diode:1N4148 D5
U 1 1
P 2400 2700
F 0 "D5" H 2350 2600 50  0000 L CNN
F 1 "1N4148" H 2050 2750 50  0000 L CNN
F 2 "Diode_THT:D_DO-35_SOD27_P7.62mm_Horizontal" H 2400 2525 50  0001 C CNN
F 3 "http://www.vishay.com/docs/81857/1n4148.pdf" H 2400 2700 50  0001 C CNN
F 4 "1N4148VSCT-ND" V 2400 2700 50  0001 C CNN "Digi-Key Part"
	1    2400 2700
	-1   0    0    1   
$EndComp
$Comp
L Diode:1N4148 D6
U 1 1
P 3750 4400
F 0 "D6" H 3700 4550 50  0000 L CNN
F 1 "1N4148" H 3600 4250 50  0000 L CNN
F 2 "Diode_THT:D_DO-35_SOD27_P7.62mm_Horizontal" H 3750 4225 50  0001 C CNN
F 3 "http://www.vishay.com/docs/81857/1n4148.pdf" H 3750 4400 50  0001 C CNN
F 4 "1N4148VSCT-ND" V 3750 4400 50  0001 C CNN "Digi-Key Part"
	1    3750 4400
	0    1    1    0   
$EndComp
$EndSCHEMATC
